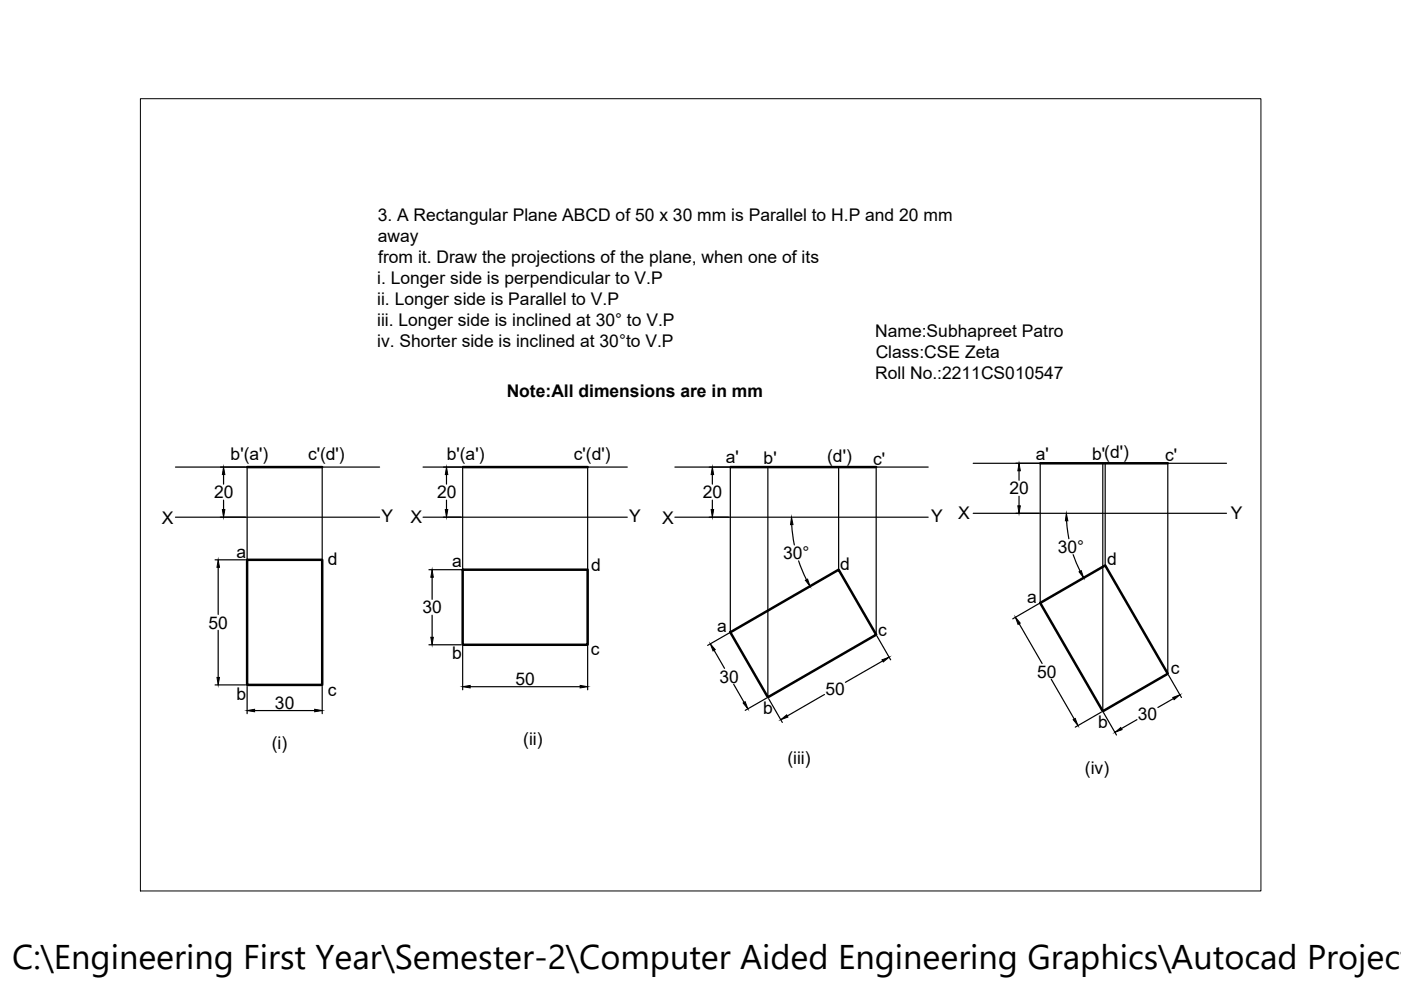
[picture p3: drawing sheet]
<svg xmlns="http://www.w3.org/2000/svg" width="297mm" height="210mm" viewBox="0 0 297 210" stroke-linecap="round" stroke-linejoin="round" font-family="sans-serif">
<!-- layer: 0 -->
<g fill="none" stroke="#000" stroke-width=".25">
<path d="M37.2 99h15.2v19.7M80.5 99h-12.2v19.7M89.7 99h43.3M94 99h3.8M98.1 99v21.8M124.6 99v21.8M143.1 99h11.7v35.1M162.8 99v48.8M177.8 99v21.8M196.8 99h-11v35.6M206.3 98.2h53.7M216.1 99.8v2"/>
<path d="M220.5 98.2v29.6M233.8 98.2v52.6M234.3 98.2v21.7M247.6 98.2v44.6M37.2 109.7h43.3M45.6 118.7h6.5M47.4 100.6v2.1M47.4 106v2M89.7 109.7h43.3M94.7 100.6v2.1M94.7 106v2M143.1 109.7h53.7"/>
<path d="M151 100.6v2.1M151 106v2M167.9 111.2l.5 4.3M169.3 118.9l1.7 4M206.3 108.8h53.7M216.1 105.2v2M226.1 110.4l.5 3.8M227.5 117.6l1.5 3.5M46.3 120.3v10M46.3 133.6v10M90.9 120.8h6.9M90.9 136.7h6.9"/>
<path d="M91.6 122.4v4.7M91.6 130.4v4.7M98.1 137v9.3M124.6 137v9.3M151.4 137.9l2.2 3.8M154.6 134.2l-4.6 2.6M185.9 134.9l2.9 5M216.1 132.2l4.8 8.5M220.3 128l-5.6 3.2M45.6 145.2h6.5M52.4 145.6v5.7M54 150.7h12.7"/>
<path d="M68.3 145.6v5.7M99.7 145.6h23.3M155.6 145.1l2.2 3.8M162.5 148l-4.5 2.6M163 148.1l2.9 5.1M174.8 147.2l-7.9 4.6M187.1 140.1l-7.9 4.6M222.9 144l4.9 8.5M233.5 151l-5.5 3.2M234 151.1l2.7 4.7M241.1 152.6l-3.3 1.9M247.7 143.1l2.8 4.8"/>
<path d="M248.8 148.1l-3.3 1.9"/>
</g>
<path d="M52.4 99h15.9M98.1 99h26.5M154.8 99h31M220.5 98.2h27.1M52.4 118.7h15.9v26.5h-15.9zM98.1 120.8h26.5v15.9h-26.5zM154.8 134.1l23-13.3 8 13.8-23 13.2zM220.5 127.8l13.8-7.9 13.3 22.9-13.8 8z" fill="none" stroke="#000" stroke-width=".53"/>
<g fill="#000" stroke="#000" stroke-width=".21">
<path d="M216.1 98.2l.2 1.6h-.5zM47.4 99l.3 1.6h-.6zM47.1 108h.6l-.3 1.7zM94.7 99l.2 1.6h-.5zM94.4 108h.5l-.2 1.7zM151 99l.3 1.6h-.5zM150.8 108h.5l-.3 1.7zM167.8 109.7l.3 1.5h-.5zM215.8 107.2h.5l-.2 1.6zM226.1 108.8l.3 1.6h-.5zM46.3 118.7l.2 1.6h-.5zM91.6 120.8l.3 1.6h-.6z"/>
<path d="M91.3 135.1h.6l-.3 1.6zM150.6 136.5l1 1.2-.4 .3zM170.8 123l.4-.2 .6 1.5zM187 139.9l1.5-.6-1.2 1zM215.3 130.9l1 1.2-.5 .3zM228.8 121.2l.4-.2 .6 1.5zM46 143.6h.5l-.2 1.6zM52.4 150.7l1.6-.3v.5zM66.7 150.4l1.6 .3-1.6 .2zM98.1 145.6l1.6-.3v.6zM123 145.3l1.6 .3-1.6 .3zM157.6 149l.4-.2 .6 1.5z"/>
<path d="M165.6 152.6l1.2-1 .3 .4zM227.5 152.6l.5-.3 .5 1.5zM236.4 155.3l1.2-1 .3 .4zM248.7 147.9l1.5-.6-1.3 1.1z"/>
</g>
<path d="M29.8 20.9h237.5v168h-237.5z" fill="none" stroke="#000" stroke-width=".21"/>
<text font-size="7.3" x="2.6" y="205.5">C:\Engineering First Year\Semester-2\Computer Aided Engineering Graphics\Autocad Project</text>
<g font-size="3.7">
<text x="80.1" y="47">3. A Rectangular Plane ABCD of 50 x 30 mm is Parallel to H.P and 20 mm</text>
<text x="80.1" y="51.4">away</text>
<text x="80.2" y="55.9">from it. Draw the projections of the plane, when one of its</text>
<text x="80" y="60.3">i. Longer side is perpendicular to V.P</text>
<text x="80" y="64.7">ii. Longer side is Parallel to V.P</text>
<text x="80" y="69.1">iii. Longer side is inclined at 30° to V.P</text>
<text x="185.6" y="71.4">Name:Subhapreet Patro</text>
<text x="80" y="73.6">iv. Shorter side is inclined at 30°to V.P</text>
<text x="185.7" y="75.9">Class:CSE Zeta</text>
<text x="185.6" y="80.3">Roll No.:2211CS010547</text>
<text x="107.4" y="84.2">Note:All dimensions are in mm</text>
<text x="48.9" y="97.6">b'(a')</text>
<text x="65.3" y="97.6">c'(d')</text>
<text x="94.7" y="97.6">b'(a')</text>
<text x="121.7" y="97.6">c'(d')</text>
<text x="153.9" y="98.3">a'</text>
<text x="161.9" y="98.3">b'</text>
<text x="175.4" y="97.9">(d')</text>
<text x="185.1" y="98.5">c'</text>
<text x="219.6" y="97.4">a'</text>
<text x="231.5" y="97.5">b'(d')</text>
<text x="247" y="97.7">c'</text>
<text x="45.4" y="105.7">20</text>
<text x="92.7" y="105.7">20</text>
<text x="149" y="105.7">20</text>
<text x="214" y="104.8">20</text>
<text x="34.3" y="111.1">X</text>
<text x="80.9" y="110.8">Y</text>
<text x="87" y="110.9">X</text>
<text x="133.4" y="110.7">Y</text>
<text x="140.4" y="111.1">X</text>
<text x="197.4" y="110.7">Y</text>
<text x="203.2" y="110.1">X</text>
<text x="260.9" y="110">Y</text>
<text x="50.1" y="118.3">a</text>
<text x="69.5" y="119.8">d</text>
<text x="166.1" y="118.5">30°</text>
<text x="224.3" y="117.2">30°</text>
<text x="234.7" y="119.7">d</text>
<text x="95.9" y="120.3">a</text>
<text x="125.3" y="121">d</text>
<text x="178.1" y="120.9">d</text>
<text x="89.6" y="130.1">30</text>
<text x="217.8" y="127.8">a</text>
<text x="44.2" y="133.3">50</text>
<text x="152.1" y="133.9">a</text>
<text x="186.2" y="134.9">c</text>
<text x="95.8" y="139.6">b</text>
<text x="125.3" y="139">c</text>
<text x="219.9" y="143.7">50</text>
<text x="248.3" y="142.9">c</text>
<text x="50.1" y="148.3">b</text>
<text x="69.5" y="147.5">c</text>
<text x="109.3" y="145.2">50</text>
<text x="152.5" y="144.7">30</text>
<text x="175" y="147.3">50</text>
<text x="58.3" y="150.3">30</text>
<text x="161.8" y="151.5">b</text>
<text x="232.8" y="154.4">b</text>
<text x="241.2" y="152.6">30</text>
<text x="57.6" y="158.9">(i)</text>
<text x="110.9" y="157.9">(ii)</text>
<text x="166.9" y="162">(iii)</text>
<text x="230" y="164.2">(iv)</text>
</g>
</svg>
